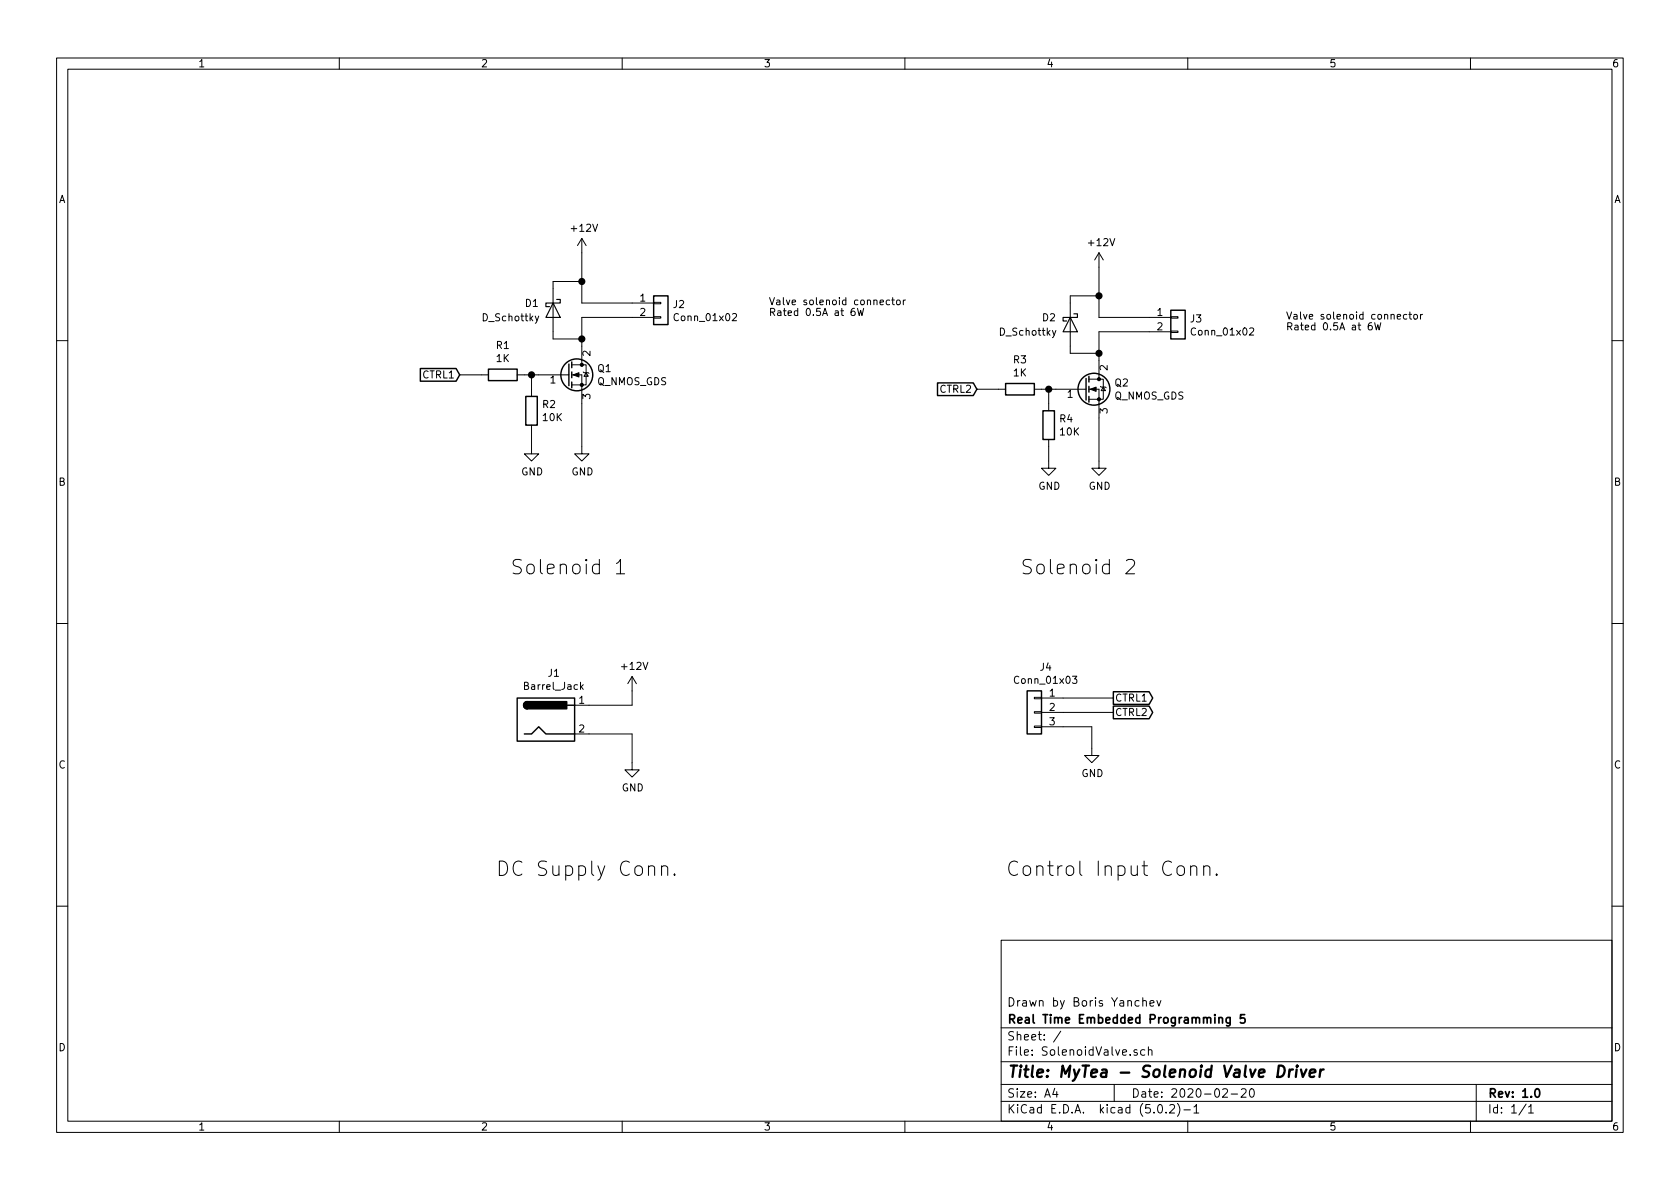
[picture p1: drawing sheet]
EESchema Schematic File Version 4
EELAYER 26 0
EELAYER END
$Descr A4 11693 8268
encoding utf-8
Sheet 1 1
Title "MyTea - Solenoid Valve Driver"
Date "2020-02-20"
Rev "1.0"
Comp "Real Time Embedded Programming 5"
Comment1 "Drawn by Boris Yanchev"
Comment2 ""
Comment3 ""
Comment4 ""
$EndDescr
$Comp
L Device:Q_NMOS_GDS Q1
U 1 1
P 3950 2600
F 0 "Q1" H 4155 2646 50  0000 L CNN
F 1 "Q_NMOS_GDS" H 4155 2555 50  0000 L CNN
F 2 "Package_TO_SOT_THT:TO-220-3_Vertical" H 4150 2700 50  0001 C CNN
F 3 "~" H 3950 2600 50  0001 C CNN
	1    3950 2600
	1    0    0    -1  
$EndComp
$Comp
L Device:R R2
U 1 1
P 3700 2850
F 0 "R2" H 3770 2896 50  0000 L CNN
F 1 "10K" H 3770 2805 50  0000 L CNN
F 2 "Resistor_THT:R_Axial_DIN0207_L6.3mm_D2.5mm_P7.62mm_Horizontal" V 3630 2850 50  0001 C CNN
F 3 "~" H 3700 2850 50  0001 C CNN
	1    3700 2850
	1    0    0    -1  
$EndComp
$Comp
L Device:R R1
U 1 1
P 3500 2600
F 0 "R1" V 3293 2600 50  0000 C CNN
F 1 "1K" V 3384 2600 50  0000 C CNN
F 2 "Resistor_THT:R_Axial_DIN0207_L6.3mm_D2.5mm_P7.62mm_Horizontal" V 3430 2600 50  0001 C CNN
F 3 "~" H 3500 2600 50  0001 C CNN
	1    3500 2600
	0    1    1    0   
$EndComp
$Comp
L power:GND #PWR0101
U 1 1
P 3700 3100
F 0 "#PWR0101" H 3700 2850 50  0001 C CNN
F 1 "GND" H 3705 2927 50  0000 C CNN
F 2 "" H 3700 3100 50  0001 C CNN
F 3 "" H 3700 3100 50  0001 C CNN
	1    3700 3100
	1    0    0    -1  
$EndComp
$Comp
L power:GND #PWR0102
U 1 1
P 4050 3100
F 0 "#PWR0102" H 4050 2850 50  0001 C CNN
F 1 "GND" H 4055 2927 50  0000 C CNN
F 2 "" H 4050 3100 50  0001 C CNN
F 3 "" H 4050 3100 50  0001 C CNN
	1    4050 3100
	1    0    0    -1  
$EndComp
Wire Wire Line
	4050 2800 4050 3100
Wire Wire Line
	3700 3000 3700 3100
Wire Wire Line
	3650 2600 3700 2600
Wire Wire Line
	3700 2600 3700 2700
Connection ~ 3700 2600
Wire Wire Line
	3700 2600 3750 2600
Text GLabel 3200 2600 0    50   Input ~ 0
CTRL1
Wire Wire Line
	3200 2600 3350 2600
$Comp
L Connector_Generic:Conn_01x02 J2
U 1 1
P 4600 2100
F 0 "J2" H 4680 2092 50  0000 L CNN
F 1 "Conn_01x02" H 4680 2001 50  0000 L CNN
F 2 "TerminalBlock_Phoenix:TerminalBlock_Phoenix_PT-1,5-2-5.0-H_1x02_P5.00mm_Horizontal" H 4600 2100 50  0001 C CNN
F 3 "~" H 4600 2100 50  0001 C CNN
	1    4600 2100
	1    0    0    -1  
$EndComp
Wire Wire Line
	4050 2400 4050 2350
Wire Wire Line
	4050 2200 4400 2200
$Comp
L power:+12V #PWR0103
U 1 1
P 4050 1750
F 0 "#PWR0103" H 4050 1600 50  0001 C CNN
F 1 "+12V" H 4065 1923 50  0000 C CNN
F 2 "" H 4050 1750 50  0001 C CNN
F 3 "" H 4050 1750 50  0001 C CNN
	1    4050 1750
	1    0    0    -1  
$EndComp
Wire Wire Line
	4400 2100 4050 2100
Wire Wire Line
	4050 2100 4050 1950
$Comp
L Device:D_Schottky D1
U 1 1
P 3850 2150
F 0 "D1" V 3800 1950 50  0000 L CNN
F 1 "D_Schottky" V 3900 1650 50  0000 L CNN
F 2 "Diode_THT:D_DO-201AD_P12.70mm_Horizontal" H 3850 2150 50  0001 C CNN
F 3 "~" H 3850 2150 50  0001 C CNN
	1    3850 2150
	0    1    1    0   
$EndComp
Wire Wire Line
	3850 2300 3850 2350
Wire Wire Line
	3850 2350 4050 2350
Connection ~ 4050 2350
Wire Wire Line
	4050 2350 4050 2200
Wire Wire Line
	3850 2000 3850 1950
Wire Wire Line
	3850 1950 4050 1950
Connection ~ 4050 1950
Wire Wire Line
	4050 1950 4050 1750
Text Notes 5350 2200 0    50   ~ 0
Valve solenoid connector\nRated 0.5A at 6W
$Comp
L Device:Q_NMOS_GDS Q2
U 1 1
P 7550 2700
F 0 "Q2" H 7755 2746 50  0000 L CNN
F 1 "Q_NMOS_GDS" H 7755 2655 50  0000 L CNN
F 2 "Package_TO_SOT_THT:TO-220-3_Vertical" H 7750 2800 50  0001 C CNN
F 3 "~" H 7550 2700 50  0001 C CNN
	1    7550 2700
	1    0    0    -1  
$EndComp
$Comp
L Device:R R4
U 1 1
P 7300 2950
F 0 "R4" H 7370 2996 50  0000 L CNN
F 1 "10K" H 7370 2905 50  0000 L CNN
F 2 "Resistor_THT:R_Axial_DIN0207_L6.3mm_D2.5mm_P7.62mm_Horizontal" V 7230 2950 50  0001 C CNN
F 3 "~" H 7300 2950 50  0001 C CNN
	1    7300 2950
	1    0    0    -1  
$EndComp
$Comp
L Device:R R3
U 1 1
P 7100 2700
F 0 "R3" V 6893 2700 50  0000 C CNN
F 1 "1K" V 6984 2700 50  0000 C CNN
F 2 "Resistor_THT:R_Axial_DIN0207_L6.3mm_D2.5mm_P7.62mm_Horizontal" V 7030 2700 50  0001 C CNN
F 3 "~" H 7100 2700 50  0001 C CNN
	1    7100 2700
	0    1    1    0   
$EndComp
$Comp
L power:GND #PWR0104
U 1 1
P 7300 3200
F 0 "#PWR0104" H 7300 2950 50  0001 C CNN
F 1 "GND" H 7305 3027 50  0000 C CNN
F 2 "" H 7300 3200 50  0001 C CNN
F 3 "" H 7300 3200 50  0001 C CNN
	1    7300 3200
	1    0    0    -1  
$EndComp
$Comp
L power:GND #PWR0105
U 1 1
P 7650 3200
F 0 "#PWR0105" H 7650 2950 50  0001 C CNN
F 1 "GND" H 7655 3027 50  0000 C CNN
F 2 "" H 7650 3200 50  0001 C CNN
F 3 "" H 7650 3200 50  0001 C CNN
	1    7650 3200
	1    0    0    -1  
$EndComp
Wire Wire Line
	7650 2900 7650 3200
Wire Wire Line
	7300 3100 7300 3200
Wire Wire Line
	7250 2700 7300 2700
Wire Wire Line
	7300 2700 7300 2800
Connection ~ 7300 2700
Wire Wire Line
	7300 2700 7350 2700
Text GLabel 6800 2700 0    50   Input ~ 0
CTRL2
Wire Wire Line
	6800 2700 6950 2700
$Comp
L Connector_Generic:Conn_01x02 J3
U 1 1
P 8200 2200
F 0 "J3" H 8280 2192 50  0000 L CNN
F 1 "Conn_01x02" H 8280 2101 50  0000 L CNN
F 2 "TerminalBlock_Phoenix:TerminalBlock_Phoenix_PT-1,5-2-5.0-H_1x02_P5.00mm_Horizontal" H 8200 2200 50  0001 C CNN
F 3 "~" H 8200 2200 50  0001 C CNN
	1    8200 2200
	1    0    0    -1  
$EndComp
Wire Wire Line
	7650 2500 7650 2450
Wire Wire Line
	7650 2300 8000 2300
$Comp
L power:+12V #PWR0106
U 1 1
P 7650 1850
F 0 "#PWR0106" H 7650 1700 50  0001 C CNN
F 1 "+12V" H 7665 2023 50  0000 C CNN
F 2 "" H 7650 1850 50  0001 C CNN
F 3 "" H 7650 1850 50  0001 C CNN
	1    7650 1850
	1    0    0    -1  
$EndComp
Wire Wire Line
	8000 2200 7650 2200
Wire Wire Line
	7650 2200 7650 2050
$Comp
L Device:D_Schottky D2
U 1 1
P 7450 2250
F 0 "D2" V 7400 2050 50  0000 L CNN
F 1 "D_Schottky" V 7500 1750 50  0000 L CNN
F 2 "Diode_THT:D_DO-201AD_P12.70mm_Horizontal" H 7450 2250 50  0001 C CNN
F 3 "~" H 7450 2250 50  0001 C CNN
	1    7450 2250
	0    1    1    0   
$EndComp
Wire Wire Line
	7450 2400 7450 2450
Wire Wire Line
	7450 2450 7650 2450
Connection ~ 7650 2450
Wire Wire Line
	7650 2450 7650 2300
Wire Wire Line
	7450 2100 7450 2050
Wire Wire Line
	7450 2050 7650 2050
Connection ~ 7650 2050
Wire Wire Line
	7650 2050 7650 1850
Text Notes 8950 2300 0    50   ~ 0
Valve solenoid connector\nRated 0.5A at 6W
$Comp
L Connector:Barrel_Jack J1
U 1 1
P 3800 5000
F 0 "J1" H 3855 5325 50  0000 C CNN
F 1 "Barrel_Jack" H 3855 5234 50  0000 C CNN
F 2 "Connector_BarrelJack:BarrelJack_Horizontal" H 3850 4960 50  0001 C CNN
F 3 "~" H 3850 4960 50  0001 C CNN
	1    3800 5000
	1    0    0    -1  
$EndComp
$Comp
L power:GND #PWR0107
U 1 1
P 4400 5300
F 0 "#PWR0107" H 4400 5050 50  0001 C CNN
F 1 "GND" H 4405 5127 50  0000 C CNN
F 2 "" H 4400 5300 50  0001 C CNN
F 3 "" H 4400 5300 50  0001 C CNN
	1    4400 5300
	1    0    0    -1  
$EndComp
Wire Wire Line
	4100 5100 4400 5100
Wire Wire Line
	4400 5100 4400 5300
$Comp
L power:+12V #PWR0108
U 1 1
P 4400 4800
F 0 "#PWR0108" H 4400 4650 50  0001 C CNN
F 1 "+12V" H 4415 4973 50  0000 C CNN
F 2 "" H 4400 4800 50  0001 C CNN
F 3 "" H 4400 4800 50  0001 C CNN
	1    4400 4800
	1    0    0    -1  
$EndComp
Wire Wire Line
	4100 4900 4400 4900
Wire Wire Line
	4400 4900 4400 4800
$Comp
L Connector_Generic:Conn_01x03 J4
U 1 1
P 7200 4950
F 0 "J4" H 7120 5267 50  0000 C CNN
F 1 "Conn_01x03" H 7120 5176 50  0000 C CNN
F 2 "Connector_Molex:Molex_KK-254_AE-6410-03A_1x03_P2.54mm_Vertical" H 7200 4950 50  0001 C CNN
F 3 "~" H 7200 4950 50  0001 C CNN
	1    7200 4950
	-1   0    0    -1  
$EndComp
$Comp
L power:GND #PWR0109
U 1 1
P 7600 5200
F 0 "#PWR0109" H 7600 4950 50  0001 C CNN
F 1 "GND" H 7605 5027 50  0000 C CNN
F 2 "" H 7600 5200 50  0001 C CNN
F 3 "" H 7600 5200 50  0001 C CNN
	1    7600 5200
	1    0    0    -1  
$EndComp
Text GLabel 7750 4850 2    50   Output ~ 0
CTRL1
Text GLabel 7750 4950 2    50   Output ~ 0
CTRL2
Wire Wire Line
	7400 4850 7750 4850
Wire Wire Line
	7400 4950 7750 4950
Wire Wire Line
	7400 5050 7600 5050
Wire Wire Line
	7600 5050 7600 5200
Text Notes 3550 4000 0    100  ~ 0
Solenoid 1
Text Notes 7100 4000 0    100  ~ 0
Solenoid 2
Text Notes 3450 6100 0    100  ~ 0
DC Supply Conn.
Text Notes 7000 6100 0    100  ~ 0
Control Input Conn.
$EndSCHEMATC
